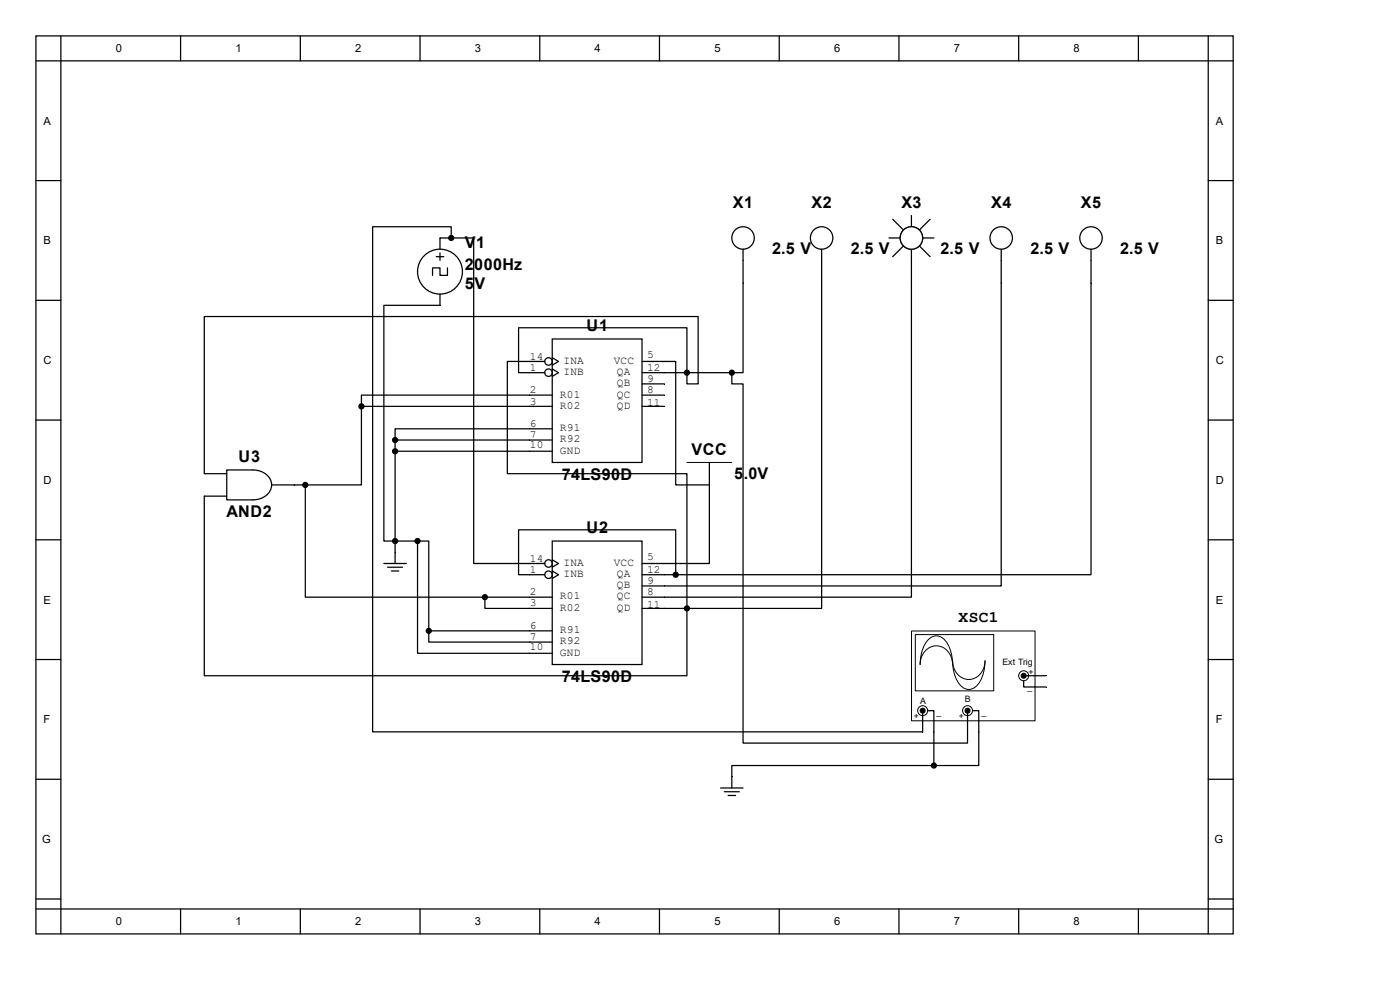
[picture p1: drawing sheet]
<svg xmlns="http://www.w3.org/2000/svg" width="297mm" height="210mm" viewBox="0 0 297 210" stroke-linecap="round" stroke-linejoin="round" font-family="sans-serif">
<g fill="none" stroke="#000" stroke-width=".26">
<path d="M7.6 7.6h254v190.5h-254zM7.6 12.9h254M12.9 7.6v190.5M38.3 7.6v5.3M63.7 7.6v5.3M89.1 7.6v5.3M114.5 7.6v5.3M139.9 7.6v5.3M165.3 7.6v5.3M190.7 7.6v5.3M216.1 7.6v5.3M241.5 7.6v5.3"/>
<path d="M256.3 7.6v190.5M7.6 38.3h5.3M256.3 38.3h5.3M92.6 54.5h1.5M93.3 50.5v2.4M93.3 53.7v1.5M94.9 56.8v1.6h-1.6v-1.6h-1.5v1.6M157.6 52.9v7.1M174.3 52.9v7.1M188.6 50.5h2.4M189.4 46.5l2.4 2.4M191.8 52.1l-2.4 2.4"/>
<path d="M193.4 45.7v2.4M193.4 52.9v2.3M194.9 52.1l2.4 2.4M195.7 50.5h2.4M197.3 46.5l-2.4 2.4M7.6 63.7h5.3M93.3 62.4v2.4M112.4 79.1h3.2M112.4 76.7h3.2M117.2 71.9h19v26.2h-19zM117.2 78.3l1.3 .8-1.3 .8M117.2 75.9l1.3 .8-1.3 .8"/>
<path d="M136.2 76.7h7.2v26.2h7.1M136.2 79.1h4.8M256.3 63.7h5.3M7.6 89.1h5.3M112.4 86.2h4.8M112.4 83.8h4.8M112.4 91h4.8M112.4 93.3h4.8M112.4 95.7h4.8M136.2 81.4h4.8M136.2 86.2h4.8M136.2 83.8h4.8"/>
<path d="M150.5 98.1v4.8M256.3 89.1h5.3M7.6 114.5h5.3M81.4 119.5h4.8M83.8 114.8v4.7M112.4 119.5h3.2M117.2 114.8h19v26.2h-19zM117.2 118.7l1.3 .8-1.3 .8M150.5 102.9v16.6h-14.3M256.3 114.5h5.3M7.6 139.9h5.3M82.2 120.3h3.2"/>
<path d="M83 121.1h1.6M112.4 121.9h3.2M112.4 129.1h4.8M112.4 126.7h4.8M112.4 133.8h4.8M112.4 136.2h4.8M112.4 138.6h4.8M117.2 121.1l1.3 .8-1.3 .8M136.2 121.9h4.8M136.2 124.3h4.8M136.2 129.1h4.8M136.2 126.7h4.8"/>
<path d="M256.3 139.9h5.3M7.6 165.3h5.3M256.3 165.3h5.3M7.6 190.7h5.3M7.6 192.8h254M38.3 192.8v5.3M63.7 192.8v5.3M89.1 192.8v5.3M114.5 192.8v5.3M139.9 192.8v5.3M165.3 192.8v5.3M190.7 192.8v5.3"/>
<path d="M216.1 192.8v5.3M241.5 192.8v5.3M256.3 190.7h5.3"/>
<circle cx="93.3" cy="57.6" r="4.8"/>
<circle cx="157.6" cy="50.5" r="2.38"/>
<circle cx="174.3" cy="50.5" r="2.38"/>
<circle cx="193.4" cy="50.5" r="2.38"/>
<circle cx="116.4" cy="79.1" r=".79"/>
<circle cx="116.4" cy="76.7" r=".79"/>
<circle cx="116.4" cy="119.5" r=".79"/>
<circle cx="116.4" cy="121.9" r=".79"/>
</g>
<path d="M145.7 98.1h9.6" fill="none" stroke="#000" stroke-width=".21"/>
<circle cx="83.8" cy="114.8" r=".53" fill="#000" stroke="#000" stroke-width=".26"/>
<circle cx="193.4" cy="50.5" r="2.38" fill="#fff" stroke="#000" stroke-width=".26"/>
<g fill="none" stroke="#000" stroke-width=".26">
<path d="M193.4 55.2v71.5h-52.4M212.4 52.9v71.4h-71.4M231.5 52.9v69h-88.1M93.3 64.8h-11.9v50h2.4M112.4 79.1h-2.4v-9.6h35.7v9.6h-4.7M112.4 76.7h-4.8v23.8h38.1v28.6M174.3 60v69.1h-28.6M83.8 95.7h28.6M83.8 93.3v21.5M83.8 93.3h28.6M112.4 91h-28.6v2.3M83.8 114.8h4.8"/>
<path d="M88.6 114.8v23.8h23.8M88.6 114.8h2.4v19M91 133.8v2.4h21.4M91 133.8h21.4M112.4 121.9h-2.4v-9.5h33.4v9.5M141 129.1h4.7M141 121.9h2.4"/>
<circle cx="212.4" cy="50.5" r="2.38"/>
<circle cx="231.5" cy="50.5" r="2.38"/>
</g>
<g fill="#000" stroke="#000" stroke-width=".26">
<circle cx="145.7" cy="79.1" r=".53"/>
<circle cx="83.8" cy="95.7" r=".53"/>
<circle cx="83.8" cy="93.3" r=".53"/>
<circle cx="88.6" cy="114.8" r=".53"/>
<circle cx="91" cy="133.8" r=".53"/>
<circle cx="143.4" cy="121.9" r=".53"/>
<circle cx="145.7" cy="129.1" r=".53"/>
</g>
<path d="M193.4 133.9h26.2v19h-26.2z" fill="#fff"/>
<path d="M193.4 133.9h26.2v19h-26.2z" fill="none" stroke="#000" stroke-width=".21"/>
<path d="M194.2 134.7h16.6v11.9h-16.6z" fill="#fff"/>
<path d="M194.2 134.6h16.6v12h-16.6zM196.9 135.7a2.35 2.35 0 0 1 4 .6 8.3 8.3 0 0 1 1.2 4.7 3.5 3.5 0 0 0-1.6-3.4 3.5 3.5 0 0 0-3.8 .1 4.1 4.1 0 0 0-1.5 3.3 7.8 7.8 0 0 1 1.7-5.3zM202.1 140.2a3.5 3.5 0 0 0 1.6 3.3 3.5 3.5 0 0 0 3.8 0 4.1 4.1 0 0 0 1.5-3.3 7.2 7.2 0 0 1-2.3 5.7 2.38 2.38 0 0 1-3.4-1.1 8.3 8.3 0 0 1-1.2-4.6z" fill="none" stroke="#000" stroke-width=".21"/>
<g fill="#fff" stroke="#000" stroke-width=".21">
<circle cx="205.3" cy="150.8" r="1.06"/>
<circle cx="195.7" cy="150.8" r="1.06"/>
<circle cx="217.2" cy="143.4" r="1.06"/>
</g>
<g fill="none" stroke="#000" stroke-width=".26">
<path d="M93.3 50.5h2.4M95.7 50.5h4.8v69h11.9M95.7 50.5v-2.4h-16.6v107.2h116.6v-4M155.3 79.1v2.3h2.3v76.2h47.7v-6.8M155.3 79.1h-9.6v2.3h2.4v-14.2h-104.8v33.3h4.8M157.6 60v19.1h-2.3M48.1 99.7h5.6a3.6 3.6 0 0 1 3.9 3.2 3.6 3.6 0 0 1-3.9 3.1h-5.6zM76.7 86.2v16.7h-11.9M76.7 86.2h35.7M112.4 83.8h-35.7v2.4M48.1 105.3h-4.8v38.1h102.4v-14.3M57.6 102.9h7.2"/>
<path d="M64.8 102.9v23.8h38.1M102.9 126.7v2.4h9.5M102.9 126.7h9.5M196.8 150.8h1.3v11.6M206.3 150.8h1.3v11.6h-9.5M217.2 144.4v1.3h4.7M217.4 143.4h4.5M152.9 167.2h4.7M153.7 168h3.1M154.5 168.8h1.6M198.1 162.4h-42.8v4.8"/>
</g>
<g fill="#000" stroke="#000" stroke-width=".21">
<circle cx="195.7" cy="150.8" r=".53"/>
<circle cx="205.3" cy="150.8" r=".53"/>
<circle cx="217.2" cy="143.4" r=".53"/>
</g>
<g fill="#000" stroke="#000" stroke-width=".26">
<circle cx="95.7" cy="50.5" r=".53"/>
<circle cx="155.3" cy="79.1" r=".53"/>
<circle cx="76.7" cy="86.2" r=".53"/>
<circle cx="64.8" cy="102.9" r=".53"/>
<circle cx="102.9" cy="126.7" r=".53"/>
<circle cx="198.1" cy="162.4" r=".53"/>
</g>
<g font-size="3.4">
<text x="155.5" y="44.1">X1</text>
<text x="172.2" y="44.1">X2</text>
<text x="191.2" y="44.1">X3</text>
<text x="210.3" y="44.1">X4</text>
<text x="229.3" y="44.1">X5</text>
<text x="98.6" y="52.5">V1</text>
<text x="163.8" y="53.9">2.5 V</text>
<text x="180.5" y="53.9">2.5 V</text>
<text x="199.5" y="53.9">2.5 V</text>
<text x="218.6" y="53.9">2.5 V</text>
<text x="237.6" y="53.9">2.5 V</text>
<text x="98.6" y="57.3">2000Hz</text>
<text x="98.6" y="61.3">5V</text>
<text x="124.5" y="70.3">U1</text>
<text x="50.6" y="98">U3</text>
<text x="119.2" y="101.8">74LS90D</text>
<text x="146.7" y="96.5">VCC</text>
<text x="155.8" y="101.5">5.0V</text>
<text x="48" y="109.7">AND2</text>
<text x="124.5" y="113.2">U2</text>
<text x="203.4" y="131.9">XSC1</text>
<text x="119.2" y="144.6">74LS90D</text>
</g>
<g font-size="2.4">
<text x="24.6" y="11.1">0</text>
<text x="50" y="11.1">1</text>
<text x="75.4" y="11.1">2</text>
<text x="100.8" y="11.1">3</text>
<text x="126.2" y="11.1">4</text>
<text x="151.6" y="11.1">5</text>
<text x="177" y="11.1">6</text>
<text x="202.4" y="11.1">7</text>
<text x="227.8" y="11.1">8</text>
<text x="9.2" y="26.5">A</text>
<text x="257.9" y="26.5">A</text>
<text x="9.2" y="51.9">B</text>
<text x="257.9" y="51.9">B</text>
<text x="9.2" y="77.3">C</text>
<text x="112.4" y="76.3">14</text>
<text x="119.5" y="77.2">INA</text>
<text x="130.2" y="77.2">VCC</text>
<text x="137.3" y="76">5</text>
<text x="257.9" y="77.3">C</text>
<text x="112.4" y="78.7">1</text>
<text x="112.4" y="83.4">2</text>
<text x="119.5" y="79.5">INB</text>
<text x="130.9" y="79.5">QA</text>
<text x="130.9" y="81.9">QB</text>
<text x="137.3" y="78.7">12</text>
<text x="137.3" y="81">9</text>
<text x="137.3" y="83.4">8</text>
<text x="112.4" y="85.8">3</text>
<text x="118.7" y="84.3">R01</text>
<text x="118.7" y="86.7">R02</text>
<text x="130.9" y="86.7">QD</text>
<text x="130.9" y="84.3">QC</text>
<text x="137.3" y="86.1">11</text>
<text x="112.4" y="90.6">6</text>
<text x="112.4" y="93">7</text>
<text x="112.4" y="95.1">10</text>
<text x="118.7" y="91.4">R91</text>
<text x="118.7" y="93.9">R92</text>
<text x="118.7" y="96.2">GND</text>
<text x="9.2" y="102.7">D</text>
<text x="257.9" y="102.7">D</text>
<text x="112.4" y="119.1">14</text>
<text x="137.3" y="118.9">5</text>
<text x="112.4" y="121.5">1</text>
<text x="119.5" y="122.4">INB</text>
<text x="119.5" y="120">INA</text>
<text x="130.2" y="120">VCC</text>
<text x="130.9" y="122.4">QA</text>
<text x="130.9" y="124.8">QB</text>
<text x="137.3" y="121.5">12</text>
<text x="137.3" y="123.9">9</text>
<text x="9.2" y="128.1">E</text>
<text x="112.4" y="126.3">2</text>
<text x="112.4" y="128.7">3</text>
<text x="118.7" y="127.2">R01</text>
<text x="118.7" y="129.5">R02</text>
<text x="130.9" y="129.5">QD</text>
<text x="130.9" y="127.2">QC</text>
<text x="137.3" y="128.9">11</text>
<text x="137.3" y="126.3">8</text>
<text x="257.9" y="128.1">E</text>
<text x="112.4" y="133.4">6</text>
<text x="112.4" y="135.8">7</text>
<text x="112.4" y="137.9">10</text>
<text x="118.7" y="134.3">R91</text>
<text x="118.7" y="136.7">R92</text>
<text x="118.7" y="139.1">GND</text>
<text x="9.2" y="153.5">F</text>
<text x="257.9" y="153.5">F</text>
<text x="8.9" y="178.9">G</text>
<text x="257.6" y="178.9">G</text>
<text x="24.6" y="196.3">0</text>
<text x="50" y="196.3">1</text>
<text x="75.4" y="196.3">2</text>
<text x="100.8" y="196.3">3</text>
<text x="126.2" y="196.3">4</text>
<text x="151.6" y="196.3">5</text>
<text x="177" y="196.3">6</text>
<text x="202.4" y="196.3">7</text>
<text x="227.8" y="196.3">8</text>
</g>
<g font-size="1.9">
<text x="212.7" y="141.1">Ext Trig</text>
<text x="218.2" y="143.2">+</text>
<text x="195.2" y="149.3">A</text>
<text x="204.7" y="149">B</text>
<text x="218" y="146.3">_</text>
<text x="193.9" y="152.4">+</text>
<text x="198.7" y="151.6">_</text>
<text x="203.4" y="152.4">+</text>
<text x="208.2" y="151.6">_</text>
</g>
</svg>
